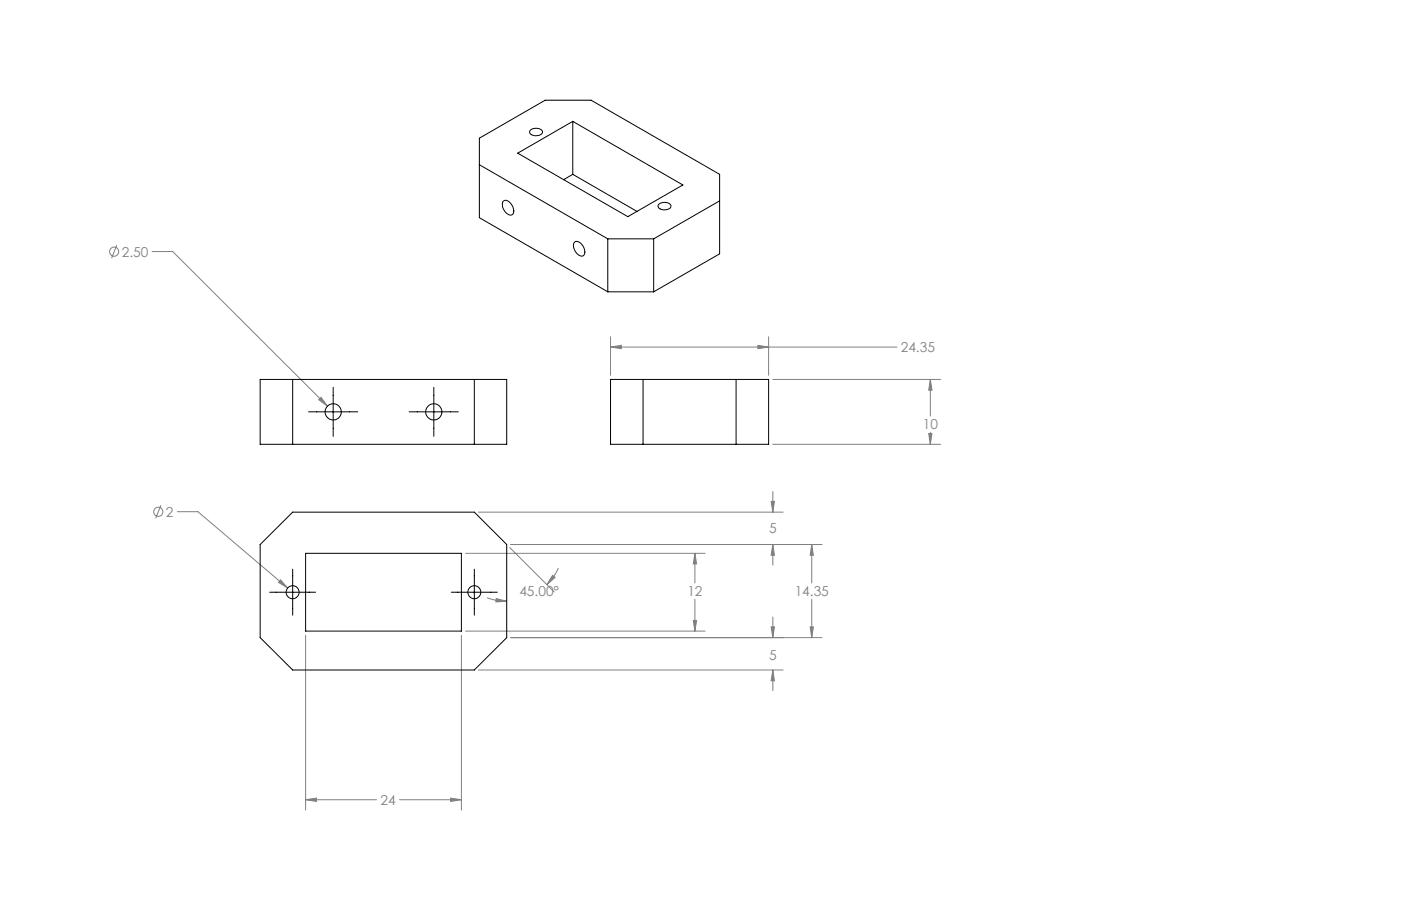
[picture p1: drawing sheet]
<svg xmlns="http://www.w3.org/2000/svg" width="432mm" height="279mm" viewBox="0 0 432 279" stroke-linecap="round" stroke-linejoin="round" font-family="sans-serif">
<g fill="none" stroke="#808080" stroke-width=".31">
<path d="M36 75.6l-1.6 4M46.9 77.6h6.3l47.7 47.6M188.2 107l3.3-.5v1zM188.2 103.9v11.8M188.2 107h88.2M233.6 106.5l3.3 .5-3.3 .5zM236.9 103.9v11.8M238.2 117h51.7M286.7 117l.5 3.3h-1zM286.7 117v11.3M98.2 123.3l.8-.7 1.9 2.6zM238.2 137h51.7"/>
<path d="M286.2 133.7h1l-.5 3.3zM286.7 133.3v3.7M49.6 155.8l-1.6 4M54.6 157.8h6.4l27.7 23.5M147.5 157.9h93.9M237.7 154.6h1l-.5 3.3zM238.2 151.6v6.3M86.5 178.8l2.2 2.5-2.9-1.7zM143.5 170.6h73.8M157.1 168.8l13.7 13.8M157.4 167.9h96M170.3 177.4l.8 .7-2.5 2.2z"/>
<path d="M172.1 175.2l-1.5 2.7-2 2.4M214.2 170.6l.5 3.3h-1zM214.2 170.6v9.2M238.2 167.9l.5 3.3h-1zM238.2 167.9v6.4M250.2 167.9l.5 3.3h-1zM250.2 167.9v11.9M94.2 195.9v53.9M142.2 195.9v53.9M143.5 194.6h73.8M150.1 184.3l2.4 .7 3.7 .4M153 184.6l3.2 .8-3.3 .2z"/>
<path d="M157.4 196.6h96M213.7 191.3h1l-.5 3.3zM214.2 184.8v9.8M237.7 193.3h1l-.5 3.3zM238.2 190.3v6.3M249.7 193.3h1l-.5 3.3zM250.2 184.8v11.8M147.5 206.6h93.9M238.2 206.6l.5 3.3h-1zM238.2 206.6v6.4M94.2 246.6l3.3-.5v1.1zM94.2 246.6h21.9"/>
<path d="M123.1 246.6h19.1M138.9 246.1l3.3 .5-3.3 .6z"/>
<circle cx="35.2" cy="77.6" r="1.41"/>
<circle cx="48.8" cy="157.8" r="1.42"/>
</g>
<path d="M102.7 119.5v15.1M133.7 119.5v15.1M95.1 127h15.2M126.1 127h15.2M90.2 175.5v14.2M146.2 175.5v14.2M83.1 182.6h14.2M139.1 182.6h14.2" fill="none" stroke="#000" stroke-width=".31"/>
<path d="M98.2 123.3l2.7 1.9-1.9-2.6zM249.7 193.3h1l-.5 3.3zM250.2 167.9l.5 3.3h-1zM238.2 206.6l.5 3.3h-1zM237.7 193.3h1l-.5 3.3zM238.2 167.9l.5 3.3h-1zM237.7 154.6h1l-.5 3.3zM153 184.6l3.2 .8-3.3 .2zM170.3 177.4l.8 .7-2.5 2.2zM94.2 246.6l3.3-.5v1.1zM138.9 246.1l3.3 .5-3.3 .6zM213.7 191.3h1l-.5 3.3zM214.2 170.6l.5 3.3h-1zM86.5 178.8l-.7 .8 2.9 1.7zM233.6 106.5l3.3 .5-3.3 .5zM188.2 107l3.3-.5v1zM286.7 117l.5 3.3h-1zM286.2 133.7h1l-.5 3.3z" fill="#808080"/>
<g fill="none" stroke="#000" stroke-width=".31">
<path d="M176.5 37.4v16.4M147.7 50.8l39.6 22.9M159.6 47.2l16.9-9.8 34 19.6-17 9.8zM163.4 40.2a2.61 2.61 0 0 1 3.8 .3 1.97 1.97 0 0 1-2.8 1.3 1.03 1.03 0 0 1-1-.5 1.03 1.03 0 0 1 0-1.1zM176.5 53.8l19.8 11.4M176.5 53.8l-2.8 1.6M155.1 62.1a1.68 1.68 0 0 1 2.5 .9 2.46 2.46 0 0 1 .2 3.3 3 3 0 0 1-3-3.4zM177 74.8a1.67 1.67 0 0 1 2.5 .8 2.16 2.16 0 0 1 0 3.4 3.2 3.2 0 0 1-2.5-4.2zM187.3 73.7v16.3M187.3 73.7h14.2M201.5 73.7v16.3M203 63a2.66 2.66 0 0 1 3.8 .4 1.99 1.99 0 0 1-2.8 1.2 1.06 1.06 0 0 1-1-1.6z"/>
<path d="M221.8 61.9l-20.3 11.8M187.3 90h14.2M187.3 90l-39.6-22.9v-24.5l20.3-11.7h14.2l39.6 22.9v24.5l-20.3 11.7M80.2 117h76v20h-76zM90.2 117v20M146.2 117v20M188.2 117h48.7v20h-48.7zM198.2 117v20M226.9 117v20M80.2 167.9l10-10h56l10 10v28.7l-10 10h-56l-10-10zM94.2 170.6h48v24h-48z"/>
<circle cx="102.7" cy="127" r="2.51"/>
<circle cx="133.7" cy="127" r="2.5"/>
<circle cx="90.2" cy="182.6" r="2.01"/>
<circle cx="146.2" cy="182.6" r="2"/>
</g>
<g font-size="4.2" fill="#808080">
<text x="37.5" y="79.1">2.50</text>
<text x="277.6" y="108.6">24.35</text>
<text x="284.4" y="132.4">10</text>
<text x="51.1" y="159.4">2</text>
<text x="237" y="164.3">5</text>
<text x="160.1" y="183.9">45.00°</text>
<text x="211.9" y="183.9">12</text>
<text x="244.9" y="183.9">14.35</text>
<text x="237" y="203.4">5</text>
<text x="117.3" y="248.2">24</text>
</g>
</svg>
